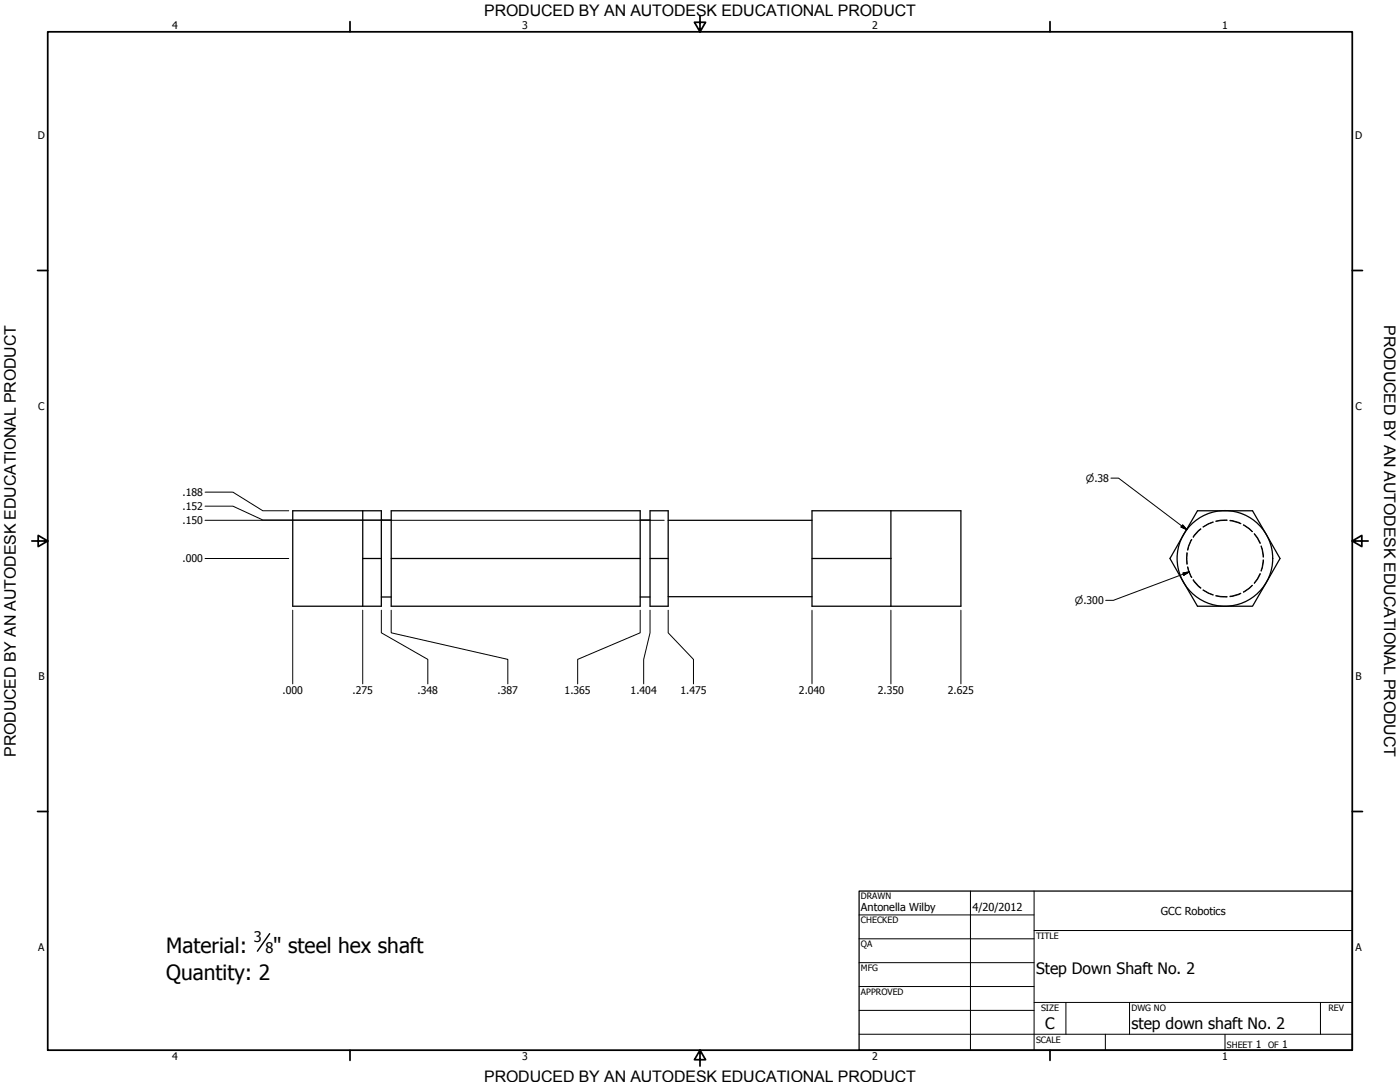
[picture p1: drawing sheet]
<svg xmlns="http://www.w3.org/2000/svg" width="559mm" height="432mm" viewBox="0 0 559 432" stroke-linecap="round" stroke-linejoin="round" font-family="sans-serif">
<!-- layer: Hidden (ANSI) -->
<g fill="none" stroke="#000" stroke-width=".4">
<path d="M475.6 215.3l-1.6 4.2M475.7 215.4l-1.2 2.7-.3 1.4M479.2 211l-3 3.3M479.4 211.1l-3.1 3.3M484.2 208.3l-4.1 1.9M484.3 208.4l-4 2M489.8 207.7l-4.5 .4M489.8 207.5l-4.5 .5M490.9 207.8l4.3 1.2M490.9 207.6l4.4 1.3M496.3 209.5l3.5 2.7M496.3 209.4l3.6 2.8"/>
<path d="M500.6 213l2.3 3.9M500.7 213l2.4 3.8M503.3 217.9l.8 4.4M503.4 217.9l.9 4.4M473.7 220.6v4.6M473.9 220.7v4.4M474 226.3l1.6 4.2M474.2 226.3l.3 1.4 1.2 2.7M476.2 231.5l3 3.3M476.3 231.3l3.1 3.3M480.1 235.5l4.1 2M480.3 235.4l4 2"/>
<path d="M485.3 237.8l4.5 .5M485.3 237.7l4.5 .4M495.2 236.7l-4.3 1.2M495.3 236.9l-4.4 1.2M499.8 233.6l-3.5 2.6M499.9 233.6l-3.6 2.7M502.9 228.9l-2.3 3.8M503.1 229l-2.4 3.8M504.1 223.5l-.8 4.3M504.3 223.5l-.9 4.4"/>
</g>
<!-- layer: Visible (ANSI) -->
<g fill="none" stroke="#000" stroke-width=".51">
<path d="M116.8 203.8h35.4v38.1h-35.4zM144.8 203.8v19.1M152.2 207.5h3.9M156.1 203.8h99.4v38.1h-99.4zM255.5 207.5h4M259.5 203.8h7.2v38.1h-7.2zM266.7 207.6h57.4M324.1 203.8h59.4v38.1h-59.4zM355.6 203.8v19.1M478 203.8h21.9l5.6 9.6 5.4 9.5-11 19h-21.9l-5.6-9.5-5.4-9.5zM144.8 222.9v19M144.8 222.9h7.4"/>
<path d="M152.2 238.3h3.9M156.1 222.9h99.4M255.5 238.3h4M259.5 222.9h7.2M266.7 238.1h57.4M324.1 222.9h31.5M355.6 222.9v19"/>
<circle cx="488.9" cy="222.9" r="19.1"/>
</g>
<!-- layer: Border (ANSI) -->
<g fill="none" stroke="#000" stroke-width=".7">
<path d="M19 12.7h520.8v406.4h-520.8zM139.7 8.6v4.1M279.4 6.3v6.4l-2.2-3.8h4.4l-2.2 3.8M419.1 8.6v4.1M15 107.9h4M539.8 107.9h4M12.7 215.9h6.3l-3.8-2.2v4.4l3.8-2.2M539.8 215.9l3.8 2.2v-4.4l-3.8 2.2h6.3M15 323.8h4M539.8 323.8h4M139.7 419.1v4.1M279.4 419.1l2.2 3.8h-4.4l2.2-3.8v6.3"/>
<path d="M419.1 419.1v4.1"/>
</g>
<!-- layer: Title (ANSI) -->
<g fill="none" stroke="#000" stroke-width=".4">
<path d="M387.3 355.6v63.5M412.7 355.6v63.5M342.9 365.1h69.8M342.9 374.6h69.8M412.7 371.3h127.1M342.9 384.2h69.8M342.9 393.7h69.8M342.9 412.7h196.9M342.9 403.2h69.8M412.7 400h127.1M425.4 400v12.7M441.2 412.7v6.4"/>
<path d="M450.8 400v12.7M488.9 412.7v6.4M527 400v12.7"/>
</g>
<path d="M342.9 355.6h196.9v63.5h-196.9z" fill="none" stroke="#000" stroke-width=".51"/>
<!-- layer: Dimension (ANSI) -->
<g fill="none" stroke="#000" stroke-width=".4">
<path d="M81.9 196.4h11.1l11.9 7.4h10.4M443.4 190.8h3.1l27.3 20.6M81.9 207.6h183.2M81.9 202h11.1l11.9 5.5h47.7M472.1 209.5l1.7 1.9-2.4-1.1zM81.9 222.9h33.4M472.2 228.7l2.5-.5-2.2 1.4zM474.7 228.2l-30.3 11.4h-3.1M116.8 243.5v29.4M144.8 243.5v29.4M152.2 243.5v9l18.6 10.6v9.8M156.1 243.5v9l46.6 10.6v9.8"/>
<path d="M255.5 243.5v9l-24.9 10.6v9.8M259.5 243.5v9l-2.6 10.6v9.8M266.7 243.5v9l10.1 10.6v9.8M324.1 243.5v29.4M355.6 243.5v29.4M383.5 243.5v29.4"/>
</g>
<path d="M471.4 210.3l2.4 1.1zM472.1 209.5l1.7 1.9-2.4-1.1zM472.5 229.6l2.2-1.4zM472.2 228.7l2.5-.5-2.2 1.4z" fill="#000" stroke="#000" stroke-width=".4"/>
<!-- layer: Symbol (ANSI) -->
<path d="M107.6 372.6l-4.9 7" fill="none" stroke="#000" stroke-width=".57"/>
<g font-size="8.4">
<text x="66.4" y="380.4">Material:</text>
<text x="109.1" y="380.4">&quot; steel hex shaft</text>
<text x="66.4" y="391.1">Quantity: 2</text>
</g>
<g font-size="6.4">
<text x="552.4" y="129.8" transform="rotate(90 552.4 129.8)">PRODUCED BY AN AUTODESK EDUCATIONAL PRODUCT</text>
<text x="6.3" y="302" transform="rotate(-90 6.3 302)">PRODUCED BY AN AUTODESK EDUCATIONAL PRODUCT</text>
</g>
<g font-size="6.3">
<text x="193.3" y="6.3">PRODUCED BY AN AUTODESK EDUCATIONAL PRODUCT</text>
<text x="413.5" y="388.6">Step Down Shaft No. 2</text>
<text x="417.2" y="410.6">C</text>
<text x="451.6" y="410.7">step down shaft No. 2</text>
<text x="193.3" y="431.8">PRODUCED BY AN AUTODESK EDUCATIONAL PRODUCT</text>
</g>
<g font-size="5.8">
<text x="101.3" y="376">3</text>
<text x="105.9" y="380.4">8</text>
</g>
<g font-size="4.4">
<text x="343.7" y="363.5">Antonella Wilby</text>
<text x="388.1" y="363.7">4/20/2012</text>
<text x="463.4" y="365.1">GCC Robotics</text>
</g>
<g font-size="4.2">
<text x="68.7" y="11.7">4</text>
<text x="208.4" y="11.7">3</text>
<text x="348.1" y="11.7">2</text>
<text x="487.8" y="11.7">1</text>
<text x="15.1" y="55.5">D</text>
<text x="540.9" y="55.5">D</text>
<text x="15.2" y="163.4">C</text>
<text x="541" y="163.4">C</text>
<text x="72.9" y="197.9">.188</text>
<text x="72.9" y="203.5">.152</text>
<text x="72.9" y="209.2">.150</text>
<text x="72.9" y="224.4">.000</text>
<text x="15.3" y="271.4">B</text>
<text x="541.1" y="271.4">B</text>
<text x="112.8" y="276.8">.000</text>
<text x="140.7" y="276.8">.275</text>
<text x="166.7" y="276.8">.348</text>
<text x="198.6" y="276.8">.387</text>
<text x="225.4" y="276.8">1.365</text>
<text x="251.7" y="276.8">1.404</text>
<text x="271.6" y="276.8">1.475</text>
<text x="318.9" y="276.8">2.040</text>
<text x="350.4" y="276.8">2.350</text>
<text x="378.3" y="276.8">2.625</text>
<text x="15.2" y="379.3">A</text>
<text x="541" y="379.3">A</text>
<text x="501.3" y="418.3">1</text>
<text x="511.8" y="418.3">1</text>
<text x="68.7" y="423.2">4</text>
<text x="208.4" y="423.2">3</text>
<text x="348.1" y="423.2">2</text>
<text x="487.8" y="423.2">1</text>
</g>
<g font-size="4">
<text x="433.4" y="192.3">⌀.38</text>
<text x="429" y="241">⌀.300</text>
</g>
<g font-size="3.5">
<text x="343.7" y="358.9">DRAWN</text>
<text x="343.7" y="368.5">CHECKED</text>
<text x="413.5" y="374.6">TITLE</text>
<text x="343.7" y="378">QA</text>
<text x="343.7" y="387.5">MFG</text>
<text x="343.7" y="397.1">APPROVED</text>
<text x="415.5" y="403.4">SIZE</text>
<text x="451.6" y="403.4">DWG NO</text>
<text x="530.3" y="403.4">REV</text>
<text x="413.5" y="416.1">SCALE</text>
<text x="489.7" y="418.3">SHEET</text>
<text x="506.2" y="418.3">OF</text>
</g>
</svg>
